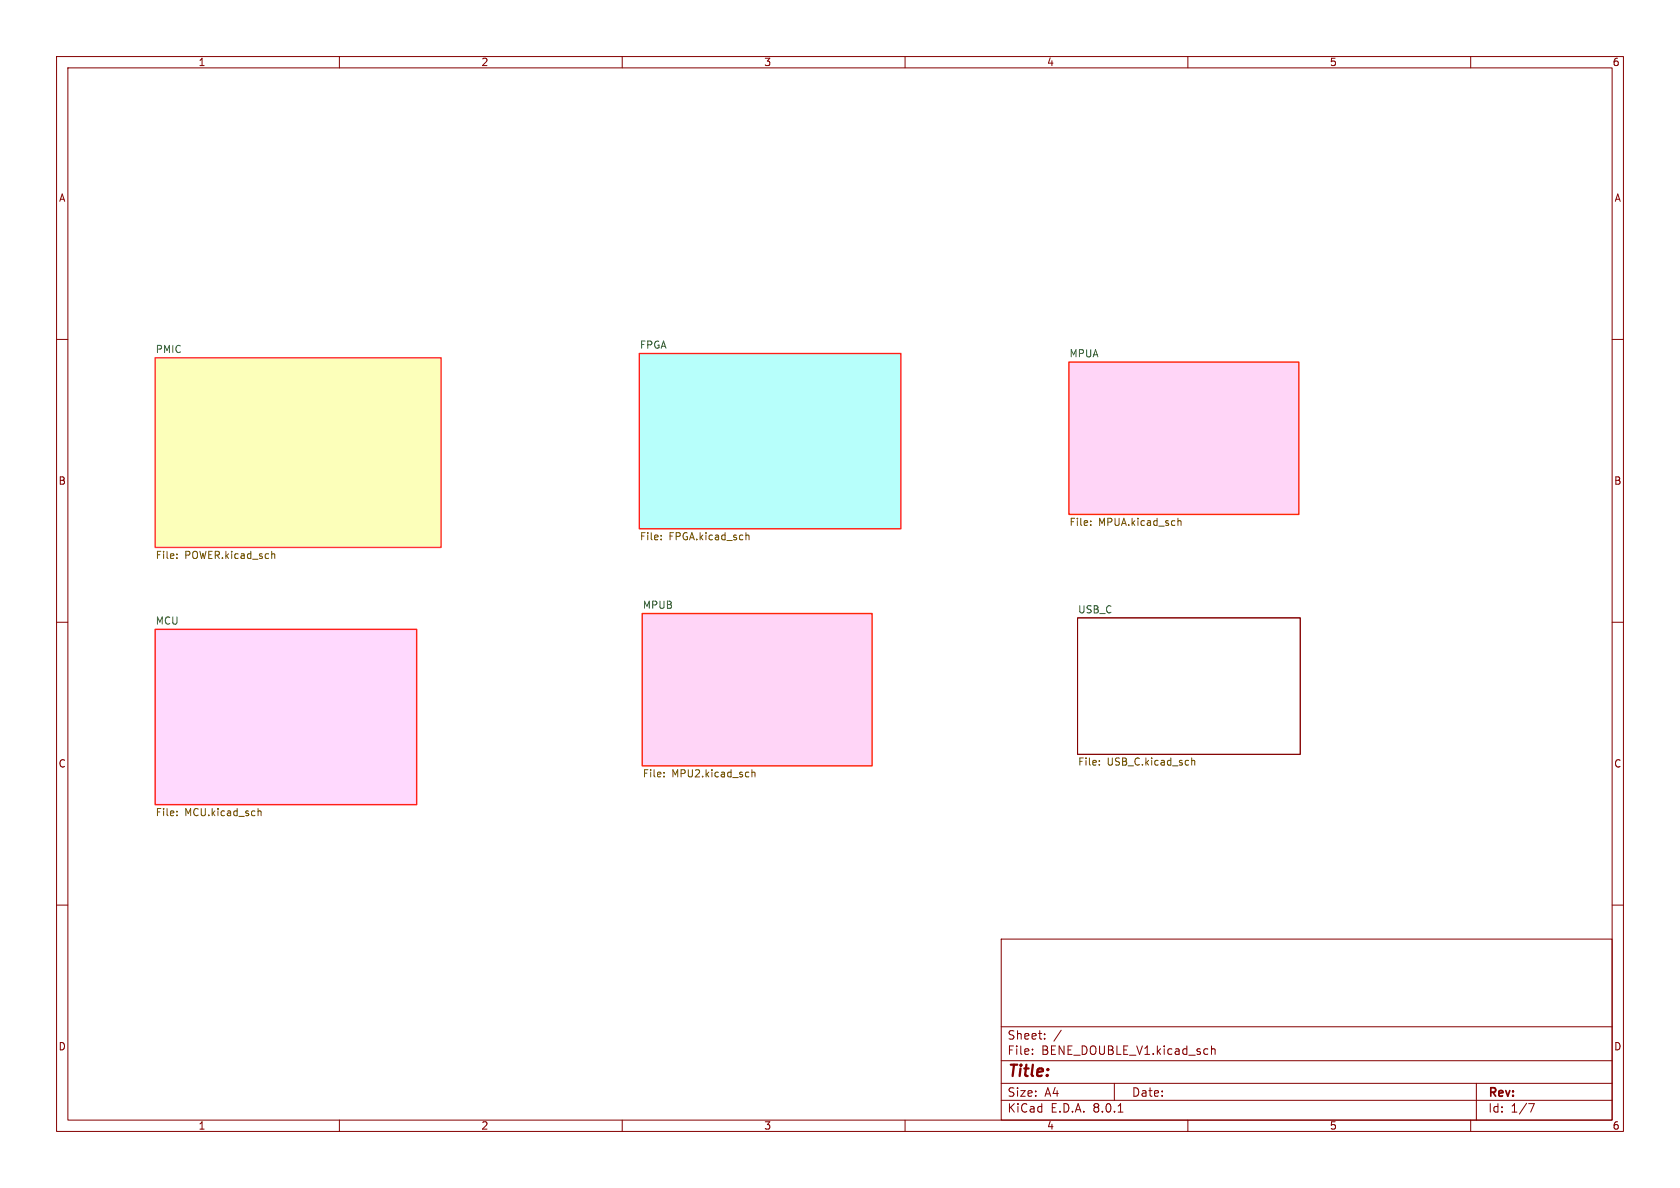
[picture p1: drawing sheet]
<svg xmlns="http://www.w3.org/2000/svg" width="297mm" height="210mm" viewBox="0 0 297 210" stroke-linecap="round" stroke-linejoin="round" font-family="sans-serif">
<g fill="none" stroke="#840000" stroke-width=".18">
<path d="M10 10h277v190h-277zM12 12h273v186h-273zM60 10v2M110 10v2M160 10v2M210 10v2M260 10v2M10 60h2M285 60h2M10 110h2M190.5 109.2h39.4v24.2h-39.4zM285 110h2"/>
<path d="M10 160h2M285 160h2M177 166h108v32h-108zM60 198v2M110 198v2M160 198v2M177 194.5h108M177 191.5h108M177 187.5h108M177 181.5h108M182.5 186.3v.1M182.5 185.5v.1"/>
<path d="M184.7 183.6v.1M184.7 182.8v.1M187.6 182.1l-1.3 2M197 191.5v3M197.7 196.6h.8M210 198v2M214.2 184.9v1.5M214.2 185.5l.2-.1 .3 .1 .1 .9M260 198v2M261 191.5v6.5M270.2 195.1h1l-.6 1.5"/>
</g>
<path d="M27.4 111.3h46.3v30.9h-46.3z" fill="#ffd9fe" stroke="#ffd9fe" stroke-width=".18"/>
<path d="M113 62.5h46.3v31h-46.3z" fill="#b7fffb" stroke="#b7fffb" stroke-width=".18"/>
<g fill="#ffd5f7" stroke="#ffd5f7" stroke-width=".18">
<path d="M189 64h40.6v26.9h-40.6z"/>
<path d="M113.5 108.5h40.7v26.9h-40.7z"/>
</g>
<path d="M27.4 63.2h50.6v33.6h-50.6z" fill="#fcffba" stroke="#fcffba" stroke-width=".18"/>
<path d="M113 62.5h46.3v31h-46.3zM27.4 111.3h46.3v30.9h-46.3z" fill="none" stroke="#ff1f18" stroke-width=".25"/>
<g fill="none" stroke="#725600" stroke-width=".18">
<path d="M31.3 97.9v.2M31.3 98.6v.1M48.1 97.9h.4l.1 .8M116.9 95.3v.1M116.9 94.6v.2M131.9 94.7l.2-.1h.3v.8M192.8 92.8v.1M192.8 92.1v.1M208.2 91.6v1.3M208.2 92.2l.2-.2 .3 .1 .1 .8M117.4 137.2v.1M117.4 136.6v.1"/>
<path d="M132.9 136.1v1.2M132.9 136.6l.2-.1 .3 .1 .1 .7M194.3 135.1v.2M194.3 134.5v.1M210.7 134v1.3M210.7 134.5l.2-.1 .3 .1v.8M31.3 144.1v.1M31.3 143.4v.1M45.6 142.9v1.3M45.6 143.5l.2-.2 .3 .1 .1 .8"/>
</g>
<path d="M189 64h40.6v26.9h-40.6zM113.5 108.5h40.7v26.9h-40.7z" fill="none" stroke="#ff2508" stroke-width=".25"/>
<path d="M27.4 63.2h50.6v33.6h-50.6z" fill="none" stroke="#ff3234" stroke-width=".25"/>
<text font-size="2.8" fill="#840000" x="178" y="190.9">Title:</text>
<g font-size="2.1" fill="#840000">
<text x="178" y="184">Sheet:</text>
<text x="178" y="186.7">File:</text>
<text x="184.1" y="186.7">BENE_DOUBLE_V1.kicad_sch</text>
<text x="178" y="196.9">KiCad</text>
<text x="178" y="194.1">Size:</text>
<text x="184.7" y="194.1">A4</text>
<text x="185.7" y="196.9">E.D.A.</text>
<text x="193.3" y="196.9">8.0.1</text>
<text x="200" y="194.1">Date:</text>
<text x="263" y="194.3">Rev:</text>
<text x="263" y="196.9">Id:</text>
<text x="267.1" y="196.9">1/7</text>
</g>
<g font-size="1.8" fill="#840000">
<text x="35" y="11.9">1</text>
<text x="85" y="11.9">2</text>
<text x="135" y="11.9">3</text>
<text x="185" y="11.9">4</text>
<text x="235" y="11.9">5</text>
<text x="285" y="11.9">6</text>
<text x="10.3" y="35.9">A</text>
<text x="285.3" y="35.9">A</text>
<text x="10.3" y="85.9">B</text>
<text x="285.3" y="85.9">B</text>
<text x="10.3" y="135.9">C</text>
<text x="285.3" y="135.9">C</text>
<text x="10.3" y="185.9">D</text>
<text x="285.3" y="185.9">D</text>
<text x="35" y="199.9">1</text>
<text x="85" y="199.9">2</text>
<text x="135" y="199.9">3</text>
<text x="185" y="199.9">4</text>
<text x="235" y="199.9">5</text>
<text x="285" y="199.9">6</text>
</g>
<g font-size="1.8" fill="#006464">
<text x="27.4" y="62.5">PMIC</text>
<text x="113" y="61.7">FPGA</text>
<text x="189" y="63.2">MPUA</text>
<text x="113.5" y="107.7">MPUB</text>
<text x="27.4" y="110.5">MCU</text>
<text x="190.5" y="108.5">USB_C</text>
</g>
<g font-size="1.8" fill="#725600">
<text x="113" y="95.8">File:</text>
<text x="118.3" y="95.8">FPGA.kicad_sch</text>
<text x="189" y="93.3">File:</text>
<text x="194.2" y="93.3">MPUA.kicad_sch</text>
<text x="27.4" y="99.1">File:</text>
<text x="32.7" y="99.1">POWER.kicad_sch</text>
<text x="113.5" y="137.7">File:</text>
<text x="118.8" y="137.7">MPU2.kicad_sch</text>
<text x="190.5" y="135.7">File:</text>
<text x="195.7" y="135.7">USB_C.kicad_sch</text>
<text x="27.4" y="144.6">File:</text>
<text x="32.7" y="144.6">MCU.kicad_sch</text>
</g>
</svg>
